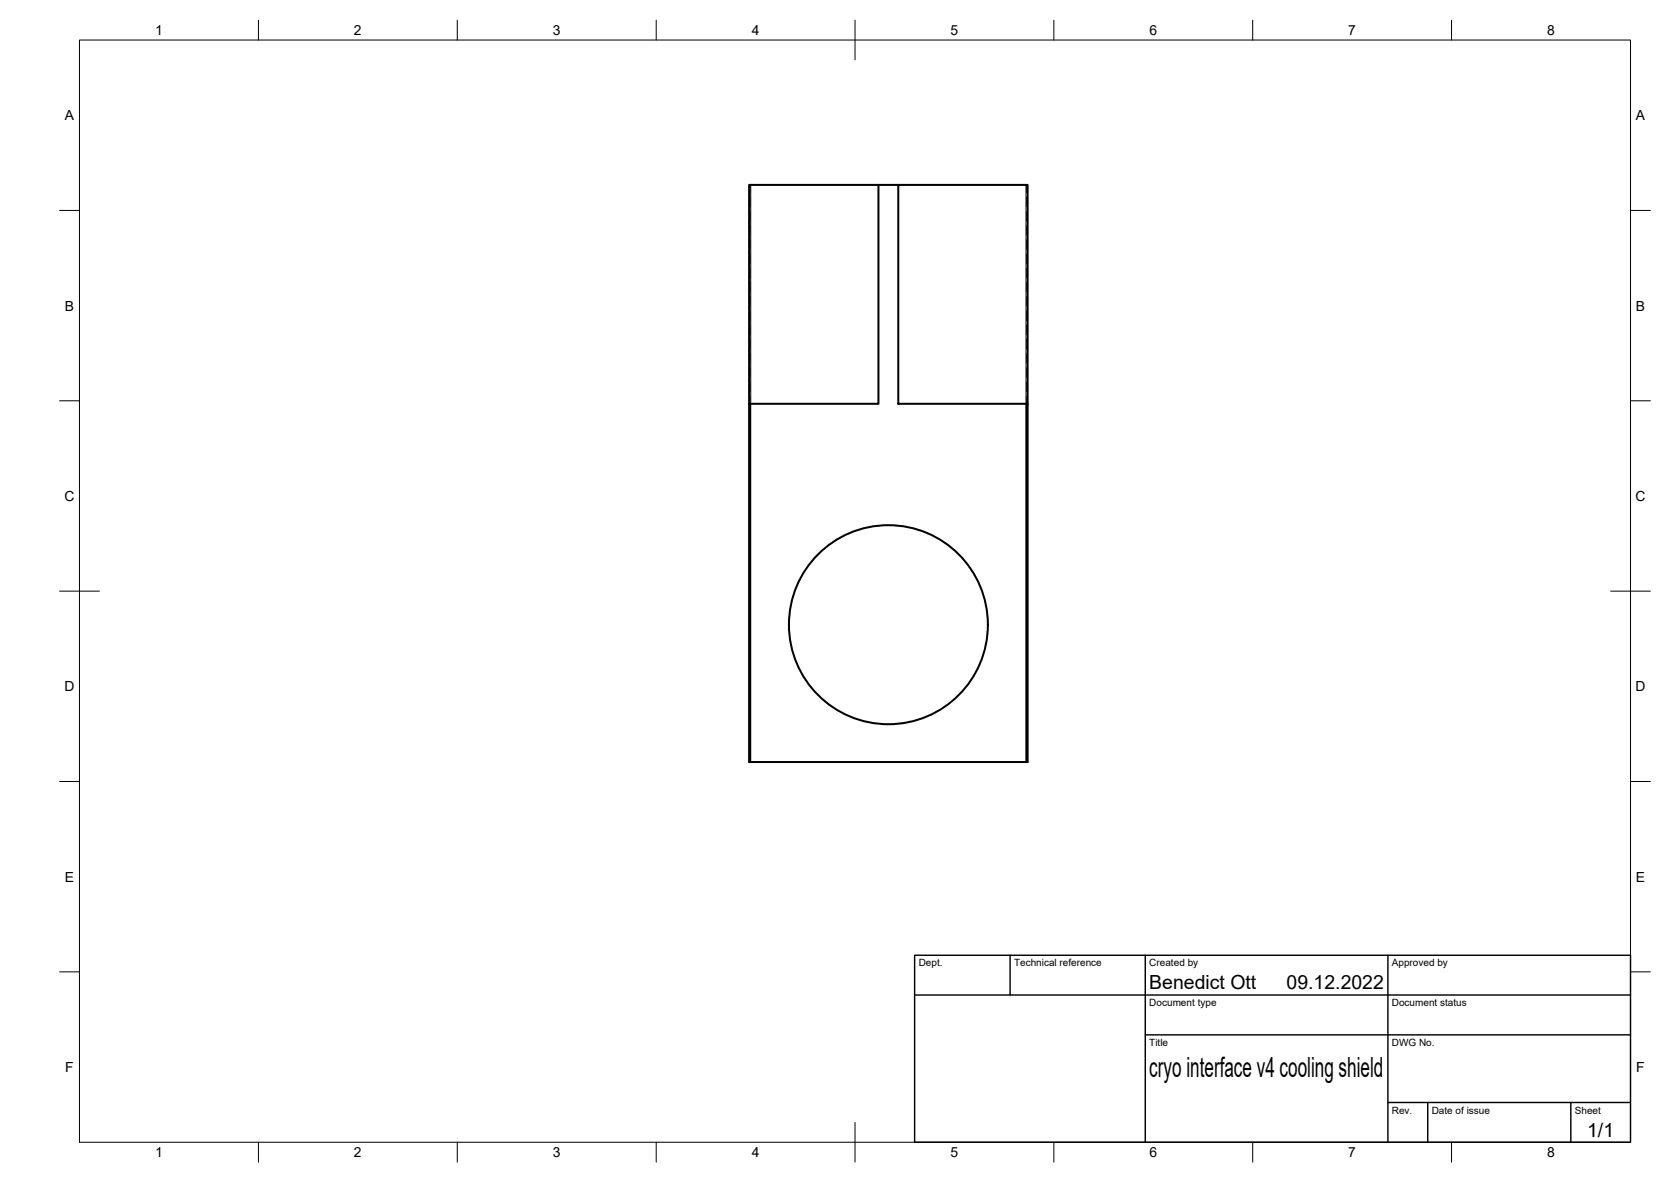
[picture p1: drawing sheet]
<svg xmlns="http://www.w3.org/2000/svg" width="420mm" height="297mm" viewBox="0 0 420 297" stroke-linecap="round" stroke-linejoin="round" font-family="sans-serif">
<!-- layer: Visible -->
<g fill="none" stroke="#000" stroke-width=".51">
<path d="M220.9 46.5v55h-32.5M225.9 46.5h-37.5v55M225.9 46.5h32.5v55h-32.5zM188.4 101.5v.2h.2v-.2M188.4 101.7v89.8h.2v-89.8M258.2 101.5v.2h.2v-.2M258.2 101.7v89.8M258.4 101.7v89.8h-69.8"/>
<circle cx="223.4" cy="157" r="25"/>
</g>
<!-- layer: Hidden -->
<g fill="none" stroke="#000" stroke-width=".25">
<path d="M188.6 46.5v1.9M188.6 49.6v2.4M188.6 53.1v2.4M188.6 56.7v2.4M258.2 46.5v1.9M258.2 49.6v2.4M258.2 53.1v2.4M258.2 56.7v2.4M188.6 60.3v2.4M188.6 63.8v2.4M188.6 67.4v2.4M188.6 71v2.4"/>
<path d="M188.6 74.6v2.3M188.6 78.1v2.4M258.2 60.3v2.4M258.2 63.8v2.4M258.2 67.4v2.4M258.2 71v2.4M258.2 74.6v2.3M258.2 78.1v2.4M188.6 81.7v2.4M188.6 85.3v2.4M188.6 88.9v2.3M188.6 92.4v2.4"/>
<path d="M188.6 96v2.4M188.6 99.6v1.9M258.2 81.7v2.4M258.2 85.3v2.4M258.2 88.9v2.3M258.2 92.4v2.4M258.2 96v2.4M258.2 99.6v1.9M258.2 116h.2M188.4 132.1h.2M258.2 179h.2M188.4 182.1h.2"/>
</g>
<!-- layer: Visible Narrow -->
<path d="M188.8 46.5v145M258 46.5v145" fill="none" stroke="#000" stroke-width=".25"/>
<!-- layer: BORDER -->
<g fill="none" stroke="#000" stroke-width=".25">
<path d="M20 10.1h390v276.9h-390zM65 5.1v5M115 5.1v5M165 5.1v5M215 5.1v10M265 5.1v5M315 5.1v5M365 5.1v5M15 52.9h5M410 52.9h5M15 100.7h5M410 100.7h5"/>
<path d="M15 148.6h10M405 148.6h10M15 196.4h5M410 196.4h5M15 244.2h5M410 244.2h5M65 287v5M115 287v5M165 287v5M215 282.1v9.9M265 287v5M315 287v5"/>
<path d="M365 287v5"/>
</g>
<!-- layer: TITLEBLOCK -->
<path d="M230 240.1h180v46.9h-180zM230 250h180M254 240.1v9.9M288 240.1v46.9M349 240.1v46.9M288 260.1h122M349 277.1h61M359 277.1v9.9M395 277.1v9.9" fill="none" stroke="#000" stroke-width=".36"/>
<text font-size="7" x="289" y="270.6">cryo interface v4 cooling shield</text>
<g font-size="4.9">
<text x="289" y="248.5">Benedict Ott</text>
<text x="323.5" y="248.5">09.12.2022</text>
<text x="399.1" y="285.7">1/1</text>
</g>
<g font-size="3.5">
<text x="39" y="8.8">1</text>
<text x="89" y="8.8">2</text>
<text x="139" y="8.8">3</text>
<text x="189" y="8.8">4</text>
<text x="239" y="8.8">5</text>
<text x="289" y="8.8">6</text>
<text x="339" y="8.8">7</text>
<text x="389" y="8.8">8</text>
<text x="16.3" y="30.2">A</text>
<text x="411.3" y="30.2">A</text>
<text x="16.3" y="78">B</text>
<text x="411.3" y="78">B</text>
<text x="16.2" y="125.9">C</text>
<text x="411.2" y="125.9">C</text>
<text x="16.2" y="173.7">D</text>
<text x="411.2" y="173.7">D</text>
<text x="16.3" y="221.6">E</text>
<text x="411.3" y="221.6">E</text>
<text x="16.4" y="269.4">F</text>
<text x="411.4" y="269.4">F</text>
<text x="39" y="290.8">1</text>
<text x="89" y="290.8">2</text>
<text x="139" y="290.8">3</text>
<text x="189" y="290.8">4</text>
<text x="239" y="290.8">5</text>
<text x="289" y="290.8">6</text>
<text x="339" y="290.8">7</text>
<text x="389" y="290.8">8</text>
</g>
<g font-size="2.5">
<text x="231" y="242.9">Dept.</text>
<text x="255" y="242.9">Technical reference</text>
<text x="289" y="242.9">Created by</text>
<text x="350" y="242.9">Approved by</text>
<text x="289" y="252.8">Document type</text>
<text x="350" y="252.8">Document status</text>
<text x="289" y="262.9">Title</text>
<text x="350" y="262.9">DWG No.</text>
<text x="350" y="279.9">Rev.</text>
<text x="360" y="279.9">Date of issue</text>
<text x="396" y="279.9">Sheet</text>
</g>
</svg>
